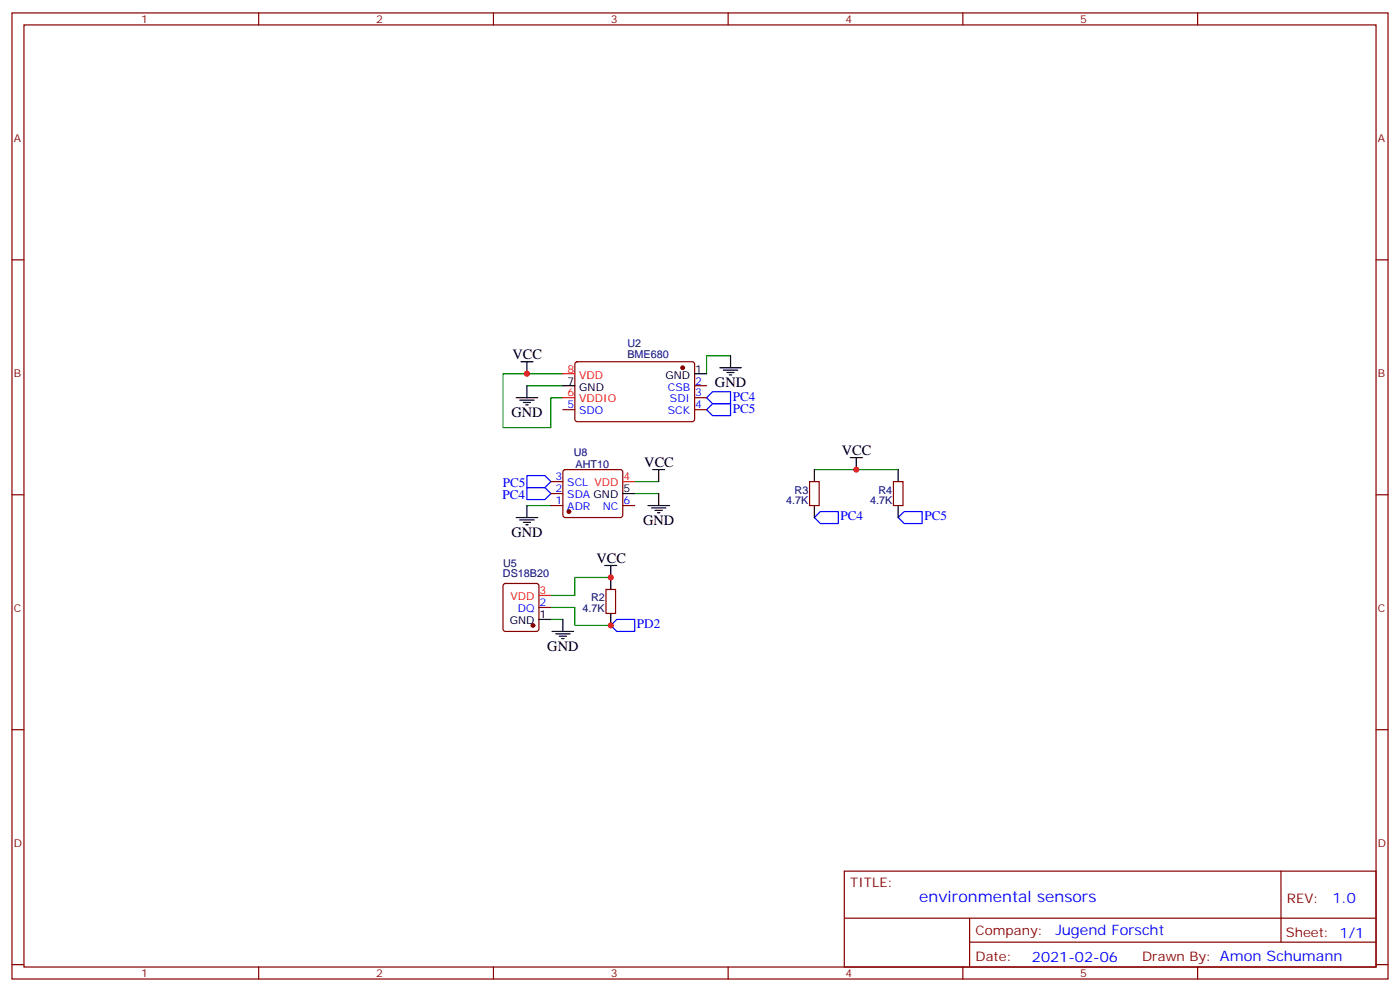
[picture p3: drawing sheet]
<svg xmlns="http://www.w3.org/2000/svg" width="412mm" height="292mm" viewBox="0 0 412 292" stroke-linecap="round" stroke-linejoin="round" font-family="sans-serif">
<g fill="none" stroke="#870000" stroke-width=".35">
<path d="M3.5 3.8h405.4v284.3h-405.4zM7.1 7.3h398.2v277.3h-398.2zM76.2 3.8v3.5M145.3 3.8v3.5M214.5 3.8v3.5M283.6 3.8v3.5M352.8 3.8v3.5M3.5 76.5h3.6M405.3 76.5h3.6M169.6 106.7l.4-.2h34.2l.4 .7-.1 16.5-.6 .4-34.1-.1-.5-.6v-16.2zM204.6 117.1h3.5M204.6 113.5h3.5"/>
<path d="M165.8 120.6h3.5M166 138.4l.5-.2h16.2l.5 .2 .2 .5v12.7l-.2 .5-.5 .2h-16.2l-.5-.2-.2-.5v-12.7zM204.6 120.6h3.5M3.5 145.6h3.6M162.3 148.8h3.5M162.3 145.3h3.5M162.3 141.7h3.5M183.4 148.8h3.6M238.5 141.7h2.8v7.1h-2.8zM263.2 141.7h2.8v7.1h-2.8zM405.3 145.6h3.6M148.4 171.9l.5-.2h9.1l.5 .2 .2 .5v12.7l-.2 .5-.5 .2h-9.1l-.5-.2-.2-.5v-12.7z"/>
<path d="M158.7 178.8h3.6M178.5 173.5h2.8v7.1h-2.8zM3.5 214.8h3.6M405.3 214.8h3.6M248.7 256.4h156.6v28.2h-156.6zM377.3 256.4v20.9M248.7 270.2h156.5M285.6 277.3h119.6M285.6 270.2v14.2M3.5 283.9h3.6M76.2 284.6v3.5M145.3 284.6v3.5"/>
<path d="M214.5 284.6v3.5M283.6 284.6v3.5M352.8 284.6v3.5M405.3 283.9h3.6"/>
</g>
<path d="M208.1 117.1l1.8-1.8h5.3v3.5h-5.3zM155.2 140h5.3l1.8 1.7-1.8 1.8h-5.3zM208.1 120.6l1.8-1.8h5.3v3.5h-5.3zM155.2 143.5h5.3l1.8 1.8-1.8 1.7h-5.3zM239.9 152.3l1.8-1.7h5.2v3.5h-5.2zM266.3 150.6h5.3v3.5h-5.3l-1.7-1.8zM179.9 184.1l1.8-1.8h5.3v3.5h-5.3z" fill="none" stroke="#00f" stroke-width=".35"/>
<path d="M155.2 113.5h10.6M165.8 110h-17.6v15.9h14.1v-8.8h3.5M215.2 104.7h-7.1v5.3M239.9 138.2h24.7M155.2 148.8h7.1M187 141.7h7M187 145.3h7M162.3 178.8h7v5.3h10.6M179.9 170h-10.6v5.3h-7M162.3 182.3h3.5" fill="none" stroke="#008700" stroke-width=".35"/>
<g fill="none" stroke="#000" stroke-width=".35">
<path d="M152 117.1h6.4M153.1 117.8h4.2M153.5 106.5h3.5M154.2 118.5h2.1M154.9 119.2h.7M155.2 106.5v3.5M155.2 113.5v3.6M165.8 113.5h3.5M204.6 110h3.5M212 108.2h6.4M213.1 108.9h4.2M214.1 109.6h2.2"/>
<path d="M214.8 110.3h.7M215.2 104.7v3.5M192.3 138.2h3.5M194 138.2v3.5M239.9 138.2v3.5M250.5 134.7h3.5M252.2 134.7v3.5M264.6 138.2v3.5M152 152.3h6.4M153.1 153h4.2M154.2 153.7h2.1M154.9 154.4h.7"/>
<path d="M155.2 148.8v3.5M183.4 145.3h3.6M190.9 148.8h6.3M191.9 149.5h4.2M193 150.2h2.1M193.7 150.9h.7M194 145.3v3.5M239.9 148.8v3.5M264.6 148.8v3.5M178.2 166.4h3.5M179.9 166.4v7.1M158.7 182.3h3.6"/>
<path d="M162.6 185.8h6.4M163.7 186.5h4.2M164.7 187.3h2.2M165.5 188h.7M165.8 182.3v3.5M179.9 180.6v3.5"/>
</g>
<g fill="#870000" stroke="#870000" stroke-width=".35">
<circle cx="167.6" cy="150.6" r=".53"/>
<circle cx="157" cy="184.1" r=".53"/>
<circle cx="201.1" cy="108.2" r=".53"/>
</g>
<path d="M165.8 110h3.5M165.8 117.1h3.5M183.4 141.7h3.6M158.7 175.3h3.6" fill="none" stroke="#f00" stroke-width=".35"/>
<g fill="#c00">
<circle cx="252.2" cy="138.2" r=".88"/>
<circle cx="179.9" cy="170" r=".88"/>
<circle cx="155.2" cy="110" r=".88"/>
<circle cx="179.9" cy="184.1" r=".88"/>
</g>
<text font-size="4.6" fill="#00f" x="270.8" y="265.4">environmental sensors</text>
<g font-size="4.2">
<text x="151" y="105.8">VCC</text>
<text x="210.6" y="113.9">GND</text>
<text x="150.6" y="122.7">GND</text>
<text x="189.8" y="137.5">VCC</text>
<text x="248" y="134">VCC</text>
<text x="189.4" y="154.4">GND</text>
<text x="150.6" y="158">GND</text>
<text x="175.7" y="165.7">VCC</text>
<text x="161.2" y="191.5">GND</text>
</g>
<g font-size="4.2" fill="#00f">
<text x="392.5" y="265.7">1.0</text>
<text x="310.9" y="275.2">Jugend Forscht</text>
<text x="304" y="283">2021-02-06</text>
</g>
<g font-size="3.9" fill="#00f">
<text x="215.9" y="117.9">PC4</text>
<text x="215.9" y="121.4">PC5</text>
<text x="148.1" y="143.4">PC5</text>
<text x="148" y="146.9">PC4</text>
<text x="247.6" y="153.2">PC4</text>
<text x="272.3" y="153.2">PC5</text>
<text x="187.6" y="184.9">PD2</text>
</g>
<g font-size="3.9" fill="#800">
<text x="250.5" y="261">TITLE:</text>
<text x="379.1" y="265.7">REV:</text>
<text x="287.4" y="275.2">Company:</text>
<text x="378.7" y="275.8">Sheet: 1/1</text>
<text x="287.4" y="282.9">Date:</text>
<text x="336.4" y="282.9">Drawn By: Amon Schumann</text>
</g>
<g font-size="3.2" fill="#800">
<text x="41.6" y="6.8">1</text>
<text x="110.8" y="6.8">2</text>
<text x="179.9" y="6.8">3</text>
<text x="249.1" y="6.8">4</text>
<text x="318.2" y="6.8">5</text>
<text x="4.1" y="41.9">A</text>
<text x="405.9" y="41.9">A</text>
<text x="4.1" y="111.1">B</text>
<text x="405.9" y="111.1">B</text>
<text x="4.1" y="180.2">C</text>
<text x="405.9" y="180.2">C</text>
<text x="4.1" y="249.3">D</text>
<text x="405.9" y="249.3">D</text>
<text x="41.6" y="287.6">1</text>
<text x="110.8" y="287.6">2</text>
<text x="179.9" y="287.6">3</text>
<text x="249.1" y="287.6">4</text>
<text x="318.2" y="287.6">5</text>
</g>
<g font-size="3.2" fill="#000080">
<text x="184.8" y="105.3">BME680</text>
<text x="184.8" y="102.2">U2</text>
<text x="169" y="134.1">U8</text>
<text x="169.6" y="137.6">AHT10</text>
<text x="231.6" y="148.4">4.7K</text>
<text x="234.1" y="145.3">R3</text>
<text x="256.3" y="148.4">4.7K</text>
<text x="258.8" y="145.3">R4</text>
<text x="148.2" y="166.8">U5</text>
<text x="148.2" y="170">DS18B20</text>
<text x="174.1" y="177">R2</text>
<text x="171.6" y="180.2">4.7K</text>
</g>
<g font-size="3.2" fill="#f00">
<text x="167.1" y="109.6">8</text>
<text x="170.6" y="111.4">VDD</text>
<text x="167.1" y="116.7">6</text>
<text x="170.6" y="118.5">VDDIO</text>
<text x="183.6" y="141.4">4</text>
<text x="150.4" y="176.7">VDD</text>
<text x="158.9" y="174.9">3</text>
</g>
<g font-size="3.2">
<text x="167.1" y="113.2">7</text>
<text x="196" y="111.4">GND</text>
<text x="204.8" y="109.6">1</text>
<text x="170.6" y="114.9">GND</text>
<text x="183.6" y="144.9">5</text>
<text x="150.2" y="183.7">GND</text>
<text x="158.9" y="182">1</text>
</g>
<g font-size="3.2" fill="#00f">
<text x="204.8" y="113.2">2</text>
<text x="196.7" y="114.9">CSB</text>
<text x="197.4" y="118.5">SDI</text>
<text x="204.8" y="116.7">3</text>
<text x="167.1" y="120.2">5</text>
<text x="170.6" y="122">SDO</text>
<text x="196.7" y="122">SCK</text>
<text x="204.8" y="120.2">4</text>
<text x="163.6" y="141.4">3</text>
<text x="167.1" y="143.2">SCL VDD</text>
<text x="163.6" y="148.4">1</text>
<text x="163.6" y="144.9">2</text>
<text x="167.1" y="146.7">SDA GND</text>
<text x="183.6" y="148.4">6</text>
<text x="167.1" y="150.2">ADR</text>
<text x="177.5" y="150.2">NC</text>
<text x="158.9" y="178.4">2</text>
<text x="152.5" y="180.2">DQ</text>
</g>
</svg>
